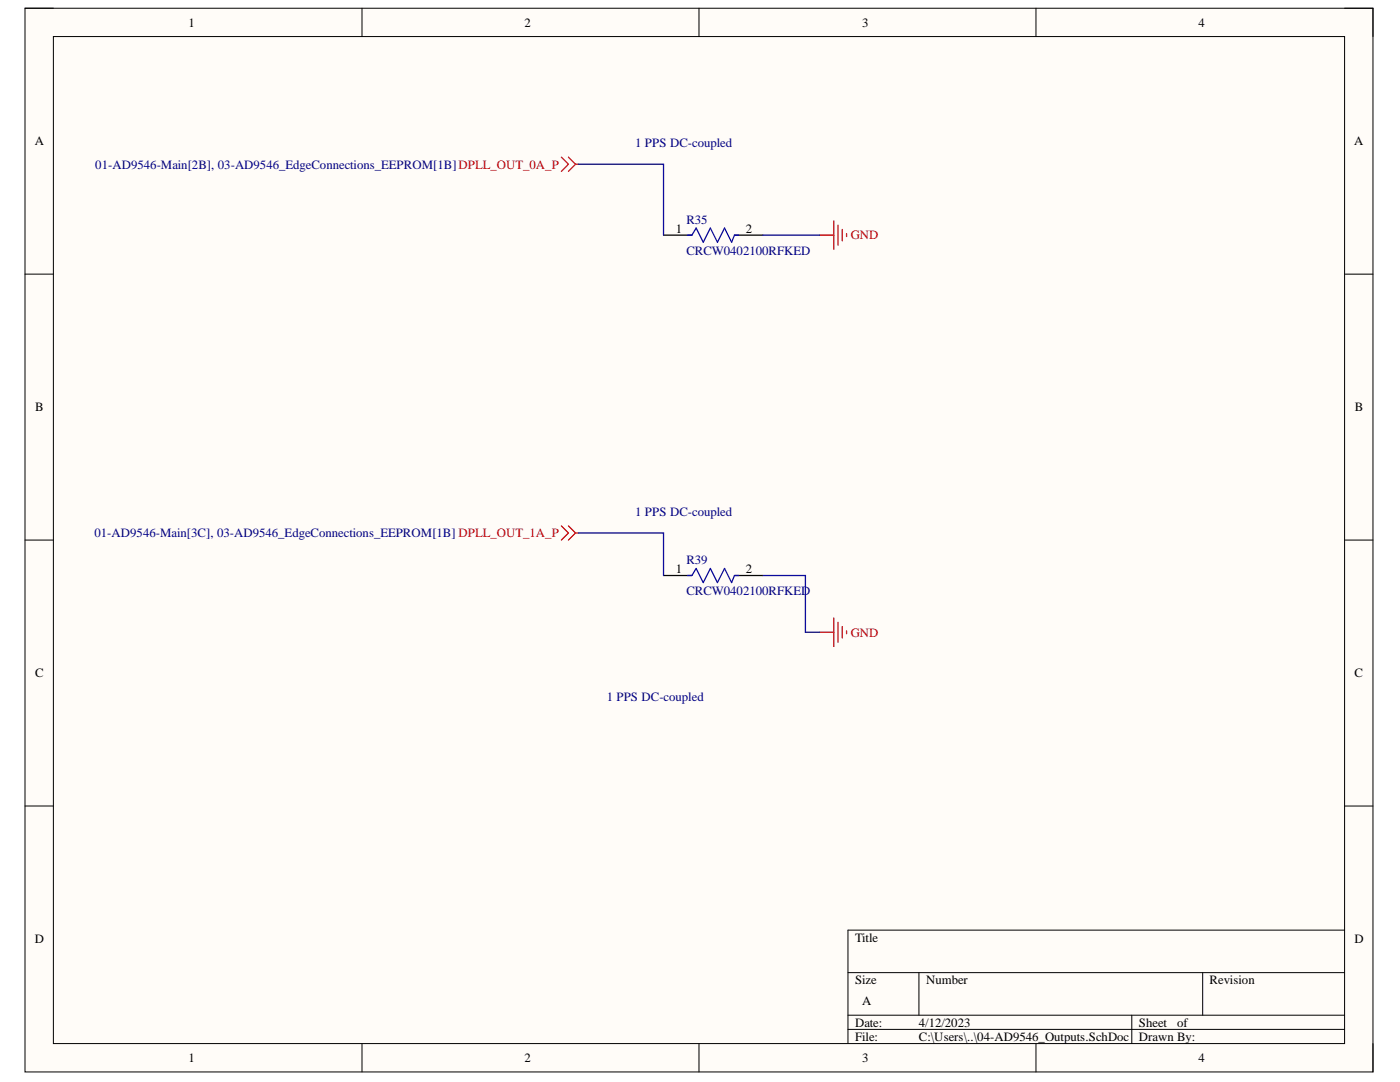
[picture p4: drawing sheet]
<svg xmlns="http://www.w3.org/2000/svg" width="279mm" height="216mm" viewBox="0 0 279 216" stroke-linecap="round" stroke-linejoin="round" font-family="sans-serif">
<path d="M5 1.6h269v212.3h-269z" fill-rule="evenodd" fill="#fffcf8"/>
<path d="M5 1.6h269v212.3h-269z" fill="none" stroke="#000" stroke-width=".2"/>
<path d="M10.7 7.3h257.6v200.9h-257.6z" fill-rule="evenodd" fill="#fffcf8"/>
<g fill="none" stroke="#000" stroke-width=".2">
<path d="M5 1.6h5.7M10.7 7.3h257.6v200.9h-257.6zM72.2 1.6v5.7M139.5 1.6v5.7M206.8 1.6v5.7M268.3 1.6h5.7v5.7M5 54.7h5.7M268.3 54.7h5.7M5 107.8h5.7M268.3 107.8h5.7M5 160.8h5.7M268.3 160.8h5.7"/>
<path d="M169.2 194.1h99.1M183.4 194.1v8.5M240 194.1v8.5M268.3 185.6h-99.1v22.6M72.2 208.2v5.7M139.5 208.2v5.7M169.2 202.6h99.1M169.2 205.4h99.1M206.8 208.2v5.7M225.9 202.6v5.6M274 208.2v5.7"/>
</g>
<path d="M112 31.4l1.4 1.4-1.4 1.4M113.4 31.4l1.5 1.4M114.9 32.8l-1.5 1.4M114.9 32.8h.5M112 104.9l1.4 1.4-1.4 1.5M113.4 104.9l1.5 1.4M114.9 106.3l-1.5 1.5M114.9 106.3h.5" fill="none" stroke="#f00" stroke-width=".25"/>
<path d="M163.6 46.9h2.8M166.4 44.1v5.6M167.2 44.9v4M168.1 45.8v2.2M168.9 46.6v.6M163.6 126.2h2.8M166.4 123.3v5.7M167.2 124.2v3.9M168.1 125v2.3M168.9 125.9v.5" fill="none" stroke="#800000" stroke-width=".25"/>
<path d="M132.4 46.9h5.7M146.6 46.9h5.6M132.4 114.8h5.7M146.6 114.8h5.6" fill="none" stroke="#000" stroke-width=".25"/>
<path d="M137.2 46.9h.9l.8-1.4 1.4 2.8 1.5-2.8 1.4 2.8 1.4-2.8 1.4 2.8 .6-1.4h.8M137.2 114.8h.9l.8-1.4 1.4 2.9 1.5-2.9 1.4 2.9 1.4-2.9 1.4 2.9 .6-1.5h.8" fill="none" stroke="#00f" stroke-width=".25"/>
<path d="M115.4 32.8h17v14.1M152.2 46.9h11.4M115.4 106.3h17v8.5M152.2 114.8h8.5v11.4h2.9" fill="none" stroke="#000080" stroke-width=".25"/>
<g font-size="2.5">
<text x="37.6" y="5.3">1</text>
<text x="104.7" y="5.3">2</text>
<text x="172.1" y="5.3">3</text>
<text x="239.2" y="5.3">4</text>
<text x="6.9" y="29">A</text>
<text x="270.2" y="29">A</text>
<text x="134.9" y="46.4">1</text>
<text x="148.8" y="46.4">2</text>
<text x="7" y="82.1">B</text>
<text x="270.4" y="82.1">B</text>
<text x="134.9" y="114.3">1</text>
<text x="148.8" y="114.3">2</text>
<text x="7" y="135.1">C</text>
<text x="270.3" y="135.1">C</text>
<text x="6.9" y="188.2">D</text>
<text x="170.6" y="187.9">Title</text>
<text x="270.3" y="188.2">D</text>
<text x="170.6" y="196.3">Size</text>
<text x="184.8" y="196.3">Number</text>
<text x="241.4" y="196.3">Revision</text>
<text x="172.1" y="200.6">A</text>
<text x="170.6" y="204.9">Date:</text>
<text x="170.6" y="207.6">File:</text>
<text x="183.4" y="204.9">4/12/2023</text>
<text x="183.4" y="207.6">C:\Users\..\04-AD9546_Outputs.SchDoc</text>
<text x="227.3" y="204.9">Sheet</text>
<text x="227.3" y="207.6">Drawn By:</text>
<text x="234.9" y="204.9">of</text>
<text x="37.6" y="212">1</text>
<text x="104.7" y="212">2</text>
<text x="172.1" y="212">3</text>
<text x="239.2" y="212">4</text>
</g>
<g font-size="2.5" fill="#000080">
<text x="126.8" y="29.4">1 PPS DC-coupled</text>
<text x="19" y="33.6">01-AD9546-Main[2B], 03-AD9546_EdgeConnections_EEPROM[1B]DPLL_OUT_0A_P</text>
<text x="137" y="44.6">R35</text>
<text x="137" y="50.9">CRCW0402100RFKED</text>
<text x="18.9" y="107.2">01-AD9546-Main[3C], 03-AD9546_EdgeConnections_EEPROM[1B] DPLL_OUT_1A_P</text>
<text x="126.8" y="102.9">1 PPS DC-coupled</text>
<text x="137" y="112.6">R39</text>
<text x="137" y="118.8">CRCW0402100RFKED</text>
<text x="121.1" y="139.8">1 PPS DC-coupled</text>
</g>
<g font-size="2.5" fill="#800000">
<text x="169.8" y="47.8">GND</text>
<text x="169.8" y="127">GND</text>
</g>
</svg>
